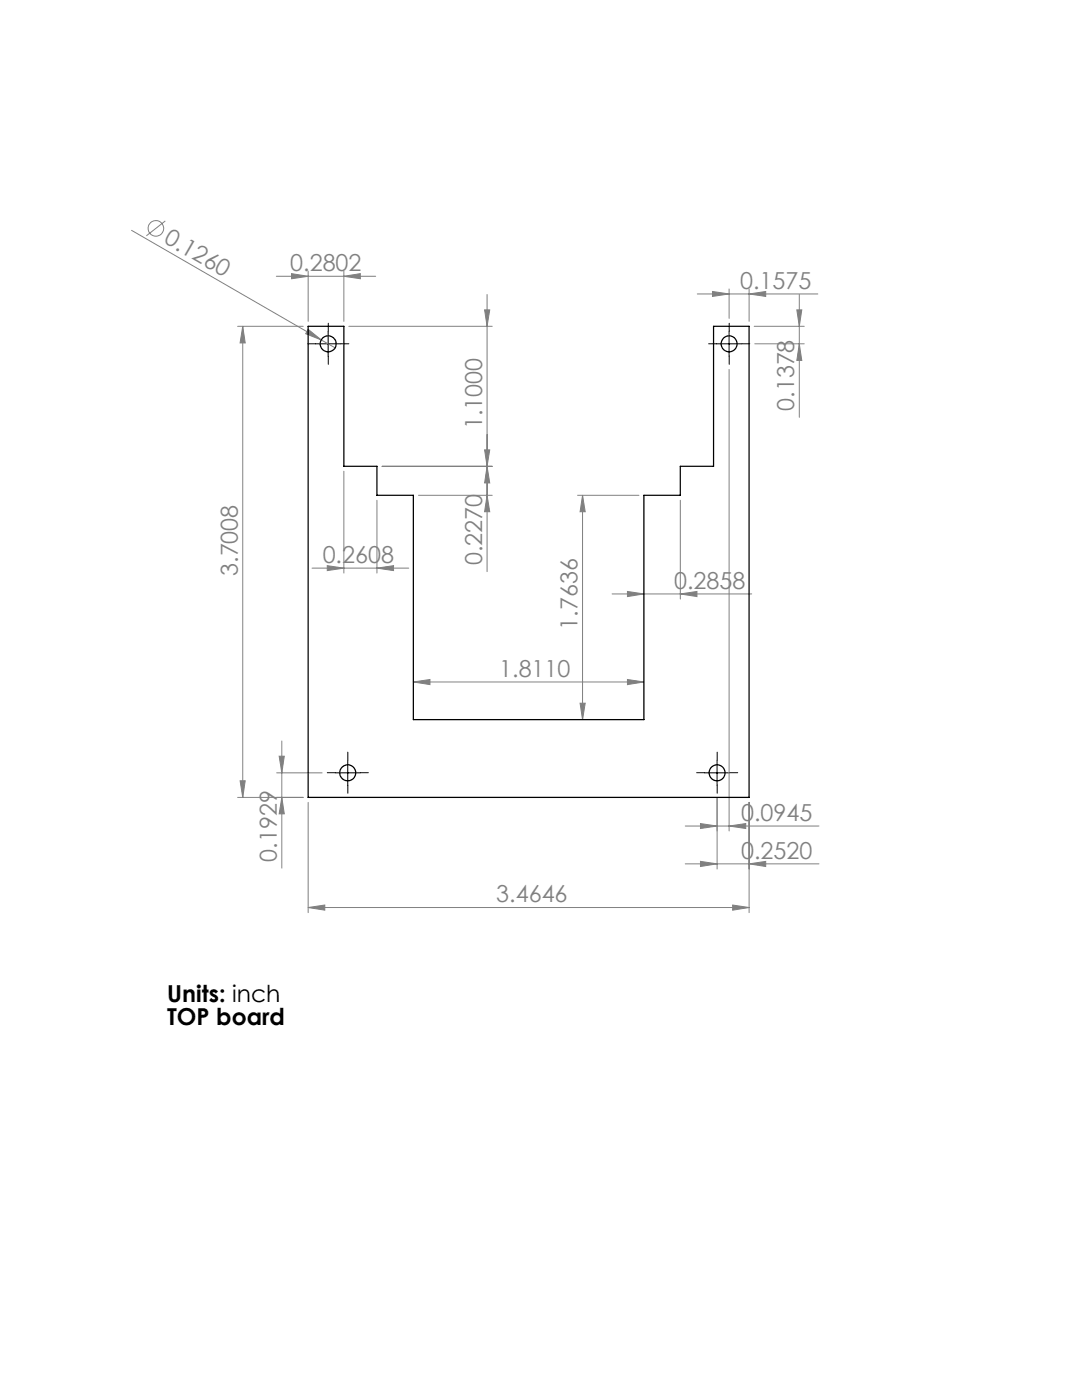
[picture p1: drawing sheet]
<svg xmlns="http://www.w3.org/2000/svg" width="216mm" height="279mm" viewBox="0 0 216 279" stroke-linecap="round" stroke-linejoin="round" font-family="sans-serif">
<g fill="none" stroke="#808080" stroke-width=".2">
<path d="M26.2 46l37.9 21.8M33 44.1l-3.8 3M55.1 55.1h19.9M58.2 54.6l3.3 .5-3.3 .5zM61.5 54.1v10M68.6 55.1l3.3-.5v1zM68.6 54.1v10M97.2 58.8v55.3M139.1 58.7h24.1M142.2 58.2l3.3 .5-3.3 .5zM145.5 57.7v5.8M149.5 58.7l3.3-.5v1z"/>
<path d="M149.5 57.7v6.4M159.5 58.8v24.5M47.4 65.1h13.1M48.4 65.1v94M48.4 65.1l.5 3.3h-1zM61.5 65.7l2.6 2.1-3.1-1.2zM64.1 67.8l2.8 1.6M69.6 65.1h28.6M96.7 61.8h1l-.5 3.3zM145.5 73.7v92.1M150.5 65.1h10M150.6 68.6h9.9"/>
<path d="M159 61.8h1l-.5 3.3zM159.5 68.6l.5 3.3h-1zM68.6 94.1v20.3M75.2 99.8v14.6M76.2 93.1h22M83.5 98.8h14.7M96.7 89.8h1l-.5 3.3zM97.2 93.1l.5 3.3h-1zM97.2 98.8l.5 3.3h-1zM115.3 98.8h12.2M116.2 98.8v44.8M116.2 98.8l.6 3.3h-1.1z"/>
<path d="M135.7 99.8v19.8M62.3 113.4h19.3M65.3 112.9l3.3 .5-3.3 .5zM75.2 113.4l3.3-.5v1zM122.1 118.5h27.9M125.2 118l3.3 .5-3.3 .6zM135.7 118.5l3.4-.5v1.1zM82.5 136.1l3.3-.5v1zM82.5 136.1h46M125.2 135.6l3.3 .5-3.3 .5zM47.4 159.1h13.1M47.9 155.8h1l-.5 3.3z"/>
<path d="M55.2 154.2h9.1M55.7 150.9h1l-.5 3.3zM56.2 159.1l.5 3.3h-1zM56.2 147.9v25.3M115.7 140.3h1.1l-.6 3.3zM143.1 159.3v14.1M61.5 160.1v22M136.7 164.9h26.7M136.7 172.4h26.7M139.8 164.4l3.3 .5-3.3 .4zM139.8 171.9l3.3 .5-3.3 .5zM145.5 164.9l3.3-.5v.9z"/>
<path d="M149.5 172.4l3.3-.5v1zM149.5 160.1v22M61.5 181.1l3.3-.5v1zM61.5 181.1h88M146.2 180.6l3.3 .5-3.3 .5z"/>
<circle cx="31.1" cy="45.6" r="1.55"/>
</g>
<g fill="none" stroke="#000" stroke-width=".2" stroke-dasharray="15.2 1.3 1.3 1.3">
<path d="M63 68.6h-1.6M65.5 66.1v-1.6M65.5 71.1v1.6M68 68.6h1.6M143 68.6h-1.6M145.5 66.1v-1.6M145.5 71.1v1.6M148 68.6h1.6M66.9 154.2h-1.6M69.4 151.7v-1.6M69.4 156.7v1.6M71.9 154.2h1.6"/>
<path d="M140.6 154.2h-1.6M143.1 151.7v-1.6M143.1 156.7v1.6M145.6 154.2h1.6"/>
</g>
<path d="M63 68.6h5M65.5 66.1v5M143 68.6h5M145.5 66.1v5M66.9 154.2h5M69.4 151.7v5M140.6 154.2h5M143.1 151.7v5" fill="none" stroke="#000" stroke-width=".2"/>
<g fill="#808080">
<path d="M61.5 65.7l2.6 2.1-3.1-1.2z"/>
<path d="M68.6 55.1l3.3-.5v1zM58.2 54.6l3.3 .5-3.3 .5zM145.5 164.9l3.3-.5v.9zM139.8 164.4l3.3 .5-3.3 .4z"/>
<path d="M61.5 181.1l3.3-.5v1zM146.2 180.6l3.3 .5-3.3 .5zM82.5 136.1l3.3-.5v1zM125.2 135.6l3.3 .5-3.3 .5zM142.2 58.2l3.3 .5-3.3 .5zM149.5 58.7l3.3-.5v1zM139.8 171.9l3.3 .5-3.3 .5zM149.5 172.4l3.3-.5v1z"/>
<path d="M135.7 118.5l3.4-.5v1.1zM125.2 118l3.3 .5-3.3 .6z"/>
<path d="M115.7 140.3h1.1l-.6 3.3zM116.2 98.8l.6 3.3h-1.1zM56.2 159.1l.5 3.3h-1zM55.7 150.9h1l-.5 3.3zM159.5 68.6l.5 3.3h-1zM159 61.8h1l-.5 3.3z"/>
<path d="M48.4 65.1l.5 3.3h-1zM47.9 155.8h1l-.5 3.3zM96.7 61.8h1l-.5 3.3zM97.2 93.1l.5 3.3h-1zM96.7 89.8h1l-.5 3.3zM97.2 98.8l.5 3.3h-1z"/>
<path d="M65.3 112.9l3.3 .5-3.3 .5zM75.2 113.4l3.3-.5v1z"/>
</g>
<g fill="none" stroke="#000" stroke-width=".25">
<path d="M61.5 65.1h7.1v28h6.6v5.7h7.3v44.8h46v-44.8h7.2v-5.7h6.7v-28h7.1v94h-88z"/>
<circle cx="65.5" cy="68.6" r="1.6"/>
<circle cx="145.5" cy="68.6" r="1.59"/>
<circle cx="69.4" cy="154.2" r="1.59"/>
<circle cx="143.1" cy="154.2" r="1.59"/>
</g>
<g font-size="4.7" fill="#808080">
<text x="32.5" y="48.3" transform="rotate(30 32.5 48.3)">0.1260</text>
<text x="57.9" y="54.1">0.2802</text>
<text x="147.7" y="57.6">0.1575</text>
<text x="158.5" y="82" transform="rotate(-90 158.5 82)">0.1378</text>
<text x="96.2" y="85.6" transform="rotate(-90 96.2 85.6)">1.1000</text>
<text x="64.4" y="112.4">0.2608</text>
<text x="96.2" y="112.8" transform="rotate(-90 96.2 112.8)">0.2270</text>
<text x="47.4" y="114.9" transform="rotate(-90 47.4 114.9)">3.7008</text>
<text x="134.5" y="117.5">0.2858</text>
<text x="115.3" y="125.6" transform="rotate(-90 115.3 125.6)">1.7636</text>
<text x="99.6" y="135.1">1.8110</text>
<text x="147.9" y="163.8">0.0945</text>
<text x="55.2" y="171.9" transform="rotate(-90 55.2 171.9)">0.1929</text>
<text x="147.9" y="171.4">0.2520</text>
<text x="99" y="180.1">3.4646</text>
</g>
<g font-size="4.7">
<text x="33.4" y="200.1">Units: inch</text>
<text x="33.4" y="204.6">TOP board</text>
</g>
</svg>
